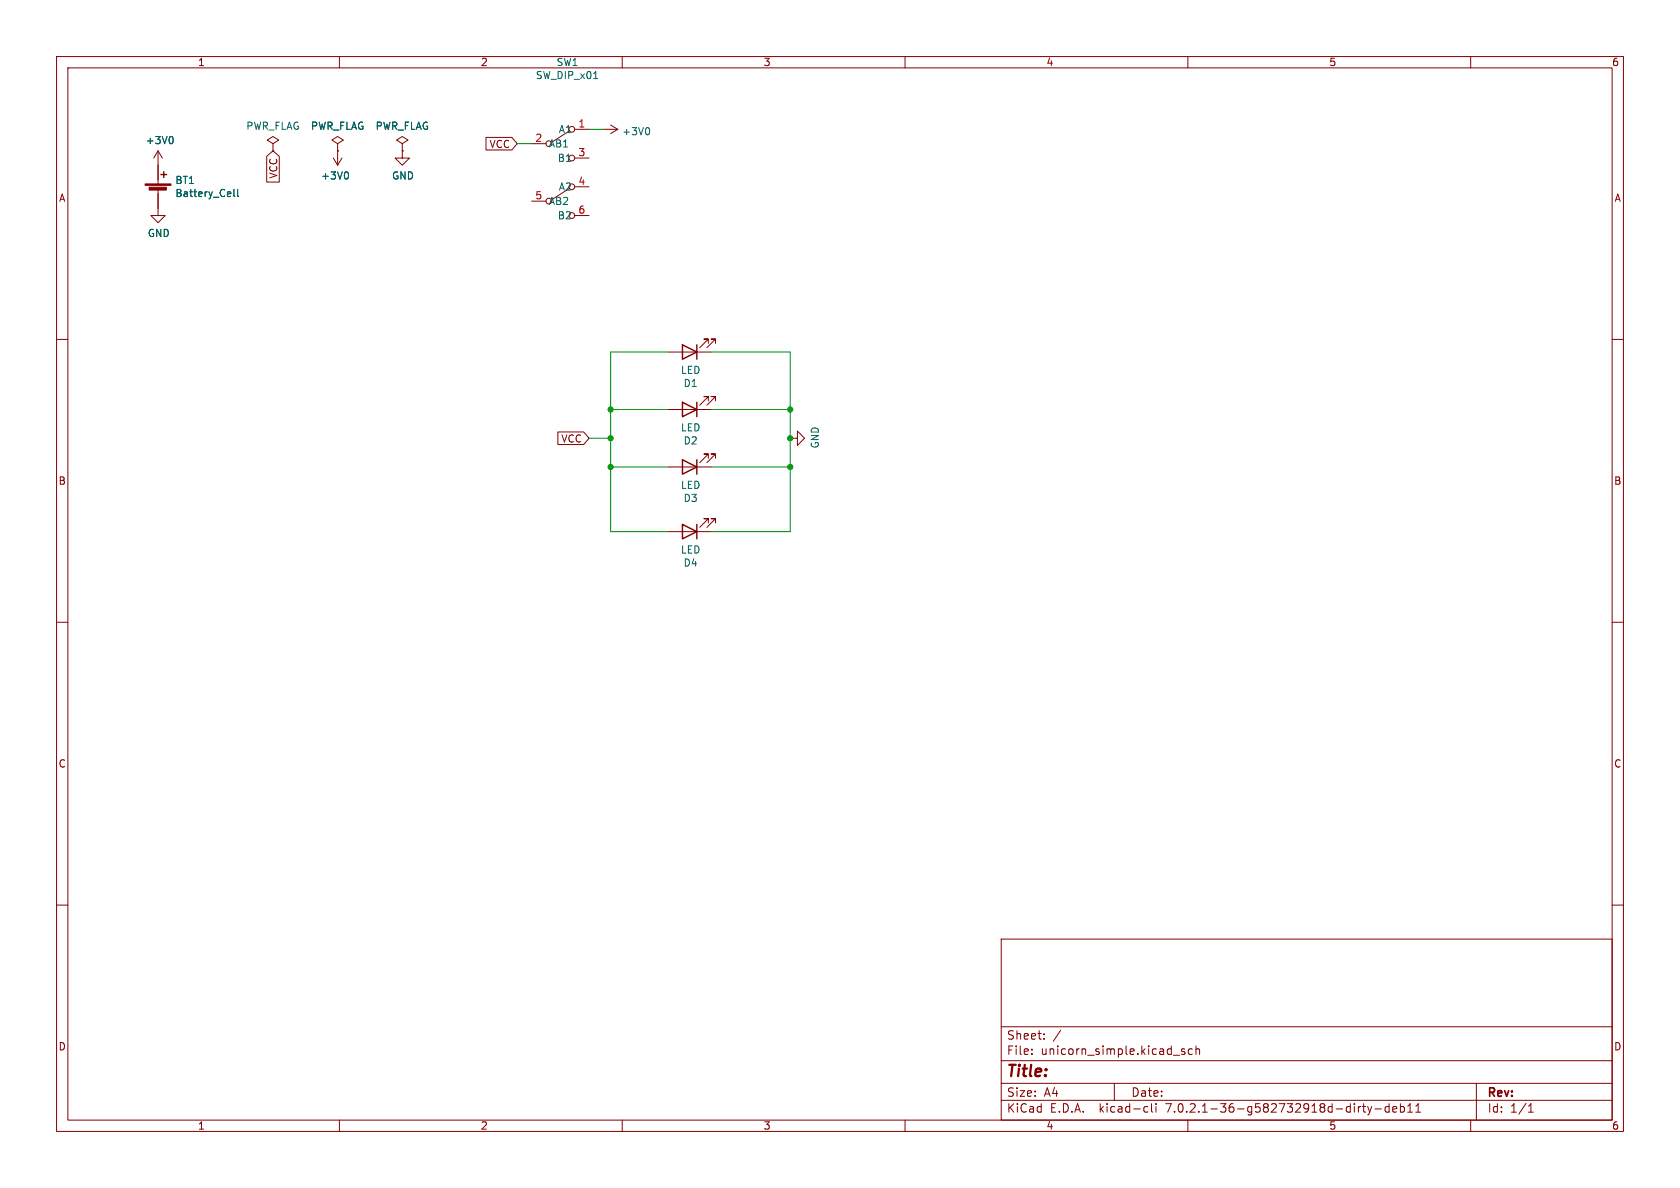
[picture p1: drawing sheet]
<svg xmlns="http://www.w3.org/2000/svg" width="297mm" height="210mm" viewBox="0 0 297 210" stroke-linecap="round" stroke-linejoin="round" font-family="sans-serif">
<g fill="none" stroke="#840000" stroke-width=".18">
<path d="M10 10h277v190h-277zM12 12h273v186h-273zM60 10v2M110 10v2M160 10v2M210 10v2M260 10v2M27.9 33.5v4.6h1.3l-1.3 1.3-1.2-1.3h1.2M27.9 26.7l-.7 1.2M27.9 26.7v5.8M27.9 26.7l.8 1.2M47.1 27.6l1.2-.9 1.1 .9v4.6h-2.3z"/>
<path d="M48.3 25.4l1-.6-1-.7-1.1 .7 1.1 .6v1.3M48.3 26.7h.1M58.9 27.9l.8 1.3M59.7 25.4l1-.6-1-.7-1 .7 1 .6v1.3M59.7 26.7h.1M59.7 26.7v2.5M60.5 27.9l-.8 1.3M71.1 25.4l1-.6-1-.7-1 .7 1 .6v1.3M71.1 26.7h.1M71.1 26.7v1.2h1.3l-1.3 1.3-1.3-1.3h1.3M85.9 24.3h4.6l.9 1.1-.9 1.1h-4.6zM94 25.4h2.5"/>
<path d="M94 35.6h2.5M100.7 33.3l-3.2 2M100.7 23.1l-3.2 2M101.6 22.9h2.5M101.6 27.9h2.5M101.6 33h2.5M101.6 38.1h2.5M106.7 22.9h2.5M107.9 22.1l1.3 .8M109.2 22.9l-1.3 .7M10 60h2M285 60h2"/>
<path d="M98.6 76.4h4.6l.9 1.1-.9 1.1h-4.6zM118.1 72.4h7.6M118.1 62.2h7.6M125.2 70.9v-.8h-.7h.7l-1.5 1.5M125.2 60.7v-.8h-.7h.7l-1.5 1.6M126.5 70.9v-.8h-.8h.8l-1.5 1.5M126.5 60.7v-.8h-.8h.8l-1.5 1.6M139.7 77.5h1.3v-1.3l1.2 1.3-1.2 1.2v-1.2M118.1 94h7.6M118.1 82.6h7.6M125.2 92.5v-.8h-.7h.7l-1.5 1.5M125.2 81v-.7h-.7h.7l-1.5 1.5"/>
<path d="M126.5 92.5v-.8h-.8h.8l-1.5 1.5M126.5 81v-.7h-.8h.8l-1.5 1.5M10 110h2M285 110h2M10 160h2M285 160h2M177 166h108v32h-108zM60 198v2M110 198v2M160 198v2M177 194.5h108M177 191.5h108"/>
<path d="M177 187.5h108M177 181.5h108M182.4 186.3v.1M182.4 185.5v.1M184.6 183.6v.1M184.6 182.8v.1M197 191.5v3M202.5 195.6l.4 .1M202.9 196.5l-.4 .1M203.6 195.1v1.3l.2 .2M204.4 195.1v.1M204.4 195.6v1"/>
<path d="M207.4 186.5h1.2M209.4 185.5l-.3-.1-.2 .2v.2l.5 .2v.3h-.5M210 198v2M210.8 185.5l-.4-.1-.3 .3v.4l.1 .2h.6M211.4 185.5l.2-.1 .4 .1 .1 .9M211.4 184.9v1.5M240.4 195.6h.2M240.9 195.6h.5M241.1 195.1v1.3l.3 .2M241.8 195.6l.3 1M242.1 196.6l-.1 .4-.2 .1M242.5 195.6l-.4 1"/>
<path d="M243.1 196h1.1M245.6 195.7l-.5-.1-.2 .3v.4l.1 .2h.6M245.6 195.1v1.5M246.2 196.1l.7-.1v-.3l-.5-.1-.2 .2 .1 .7h.6M247.6 195.7l.4-.1 .3 .3v.4l-.2 .2h-.5M247.6 195.1v1.5M248.9 196.6h.8M248.9 195.5l.4-.4v1.5M250.3 196.6h.8M250.3 195.5l.4-.4v1.5M260 198v2M261 191.5v6.5"/>
<path d="M270.2 196.6h.9M270.2 195.5l.4-.4v1.5"/>
<circle cx="101.1" cy="33" r=".51"/>
<circle cx="101.1" cy="22.9" r=".51"/>
<circle cx="101.1" cy="38.1" r=".51"/>
<circle cx="101.1" cy="27.9" r=".51"/>
</g>
<path d="M105 13.9h.7M30.4 24.2l.2 .4-.2 .7M41.3 33.5v1.1l.2 .2M42 33.5v1.1l.2 .2M61.4 30.4l.2 .5-.2 .7M114.7 22.6l.1 .4-.1 .8" fill="none" stroke="#006464" stroke-width=".18"/>
<path d="M28.4 30.9h1.1M29 30.4v1M120.6 71.1l2.6 1.3-2.6 1.3zM120.6 61l2.6 1.2-2.6 1.3zM123.2 61v2.5M123.2 71.1v2.6M120.6 92.7l2.6 1.3-2.6 1.3zM120.6 81.3l2.6 1.3-2.6 1.2zM123.2 81.3v2.5M123.2 92.7v2.6" fill="none" stroke="#840000" stroke-width=".25"/>
<g fill="#840000" stroke="#840000" stroke-width=".18">
<path d="M25.7 32.5h4.5v.3h-4.5z"/>
<path d="M26.4 33.1h3v.5h-3z"/>
</g>
<path d="M91.4 25.4h2.6M104.1 22.9h2.6M104.1 77.5h3.8M107.9 72.4h10.2M118.1 62.2h-10.2v31.8h10.2M125.7 62.2h14v31.8h-14M125.7 72.4h14M107.9 82.6h10.2M125.7 82.6h14" fill="none" stroke="#009600" stroke-width=".18"/>
<g fill="#009600" stroke="#009600" stroke-width=".18">
<circle cx="107.9" cy="82.6" r=".46"/>
<circle cx="139.7" cy="72.4" r=".46"/>
<circle cx="139.7" cy="77.5" r=".46"/>
<circle cx="107.9" cy="72.4" r=".46"/>
<circle cx="139.7" cy="82.6" r=".46"/>
<circle cx="107.9" cy="77.5" r=".46"/>
</g>
<text font-size="2.8" fill="#840000" x="178" y="190.8">Title:</text>
<g font-size="2.1" fill="#840000">
<text x="178" y="183.9">Sheet:</text>
<text x="186.2" y="183.9">/</text>
<text x="178" y="186.6">File:</text>
<text x="184" y="186.6">unicorn_simple.kicad_sch</text>
<text x="178" y="196.8">KiCad</text>
<text x="178" y="194">Size:</text>
<text x="184.6" y="194">A4</text>
<text x="185.7" y="196.8">E.D.A.</text>
<text x="194.4" y="196.8">kicad-cli</text>
<text x="200" y="194">Date:</text>
<text x="206.2" y="196.8">7.0.2.1-36-g582732918d-dirty-deb11</text>
<text x="263" y="194.2">Rev:</text>
<text x="263" y="196.8">Id:</text>
<text x="267" y="196.8">1/1</text>
</g>
<g font-size="1.8" fill="#840000">
<text x="35" y="11.8">1</text>
<text x="85" y="11.8">2</text>
<text x="135" y="11.8">3</text>
<text x="185" y="11.8">4</text>
<text x="235" y="11.8">5</text>
<text x="285" y="11.8">6</text>
<text x="86.4" y="26.3">VCC</text>
<text x="10.4" y="35.8">A</text>
<text x="49.2" y="31.7" transform="rotate(-90 49.2 31.7)">VCC</text>
<text x="285.4" y="35.8">A</text>
<text x="99.1" y="78.4">VCC</text>
<text x="10.3" y="85.8">B</text>
<text x="285.3" y="85.8">B</text>
<text x="10.3" y="135.8">C</text>
<text x="285.3" y="135.8">C</text>
<text x="10.3" y="185.8">D</text>
<text x="285.3" y="185.8">D</text>
<text x="35" y="199.8">1</text>
<text x="85" y="199.8">2</text>
<text x="135" y="199.8">3</text>
<text x="185" y="199.8">4</text>
<text x="235" y="199.8">5</text>
<text x="285" y="199.8">6</text>
</g>
<g font-size="1.8" fill="#006464">
<text x="98.3" y="11.8">SW1</text>
<text x="94.7" y="14.1">SW_DIP_x01</text>
<text x="43.5" y="23.1">PWR_FLAG</text>
<text x="54.9" y="23.1">PWR_FLAG</text>
<text x="66.3" y="23.1">PWR_FLAG</text>
<text x="98.7" y="23.7">A1</text>
<text x="25.7" y="25.6">+3V0</text>
<text x="97" y="26.2">AB1</text>
<text x="98.5" y="28.8">B1</text>
<text x="109.9" y="24.1">+3V0</text>
<text x="30.9" y="32.7">BT1</text>
<text x="30.9" y="35">Battery_Cell</text>
<text x="56.7" y="31.9">+3V0</text>
<text x="69.2" y="31.9">GND</text>
<text x="98.7" y="33.8">A2</text>
<text x="97" y="36.4">AB2</text>
<text x="98.5" y="38.9">B2</text>
<text x="26.1" y="42">GND</text>
<text x="120.3" y="66.3">LED</text>
<text x="120.8" y="68.6">D1</text>
<text x="120.3" y="76.4">LED</text>
<text x="120.8" y="78.7">D2</text>
<text x="144.9" y="79.3" transform="rotate(-90 144.9 79.3)">GND</text>
<text x="120.3" y="86.6">LED</text>
<text x="120.8" y="88.9">D3</text>
<text x="120.3" y="98">LED</text>
<text x="120.8" y="100.3">D4</text>
</g>
<g font-size="1.8" fill="#a90000">
<text x="102.2" y="22.6">1</text>
<text x="94.6" y="25.1">2</text>
<text x="102.2" y="27.7">3</text>
<text x="94.6" y="35.3">5</text>
<text x="102.2" y="32.8">4</text>
<text x="102.2" y="37.8">6</text>
</g>
</svg>
